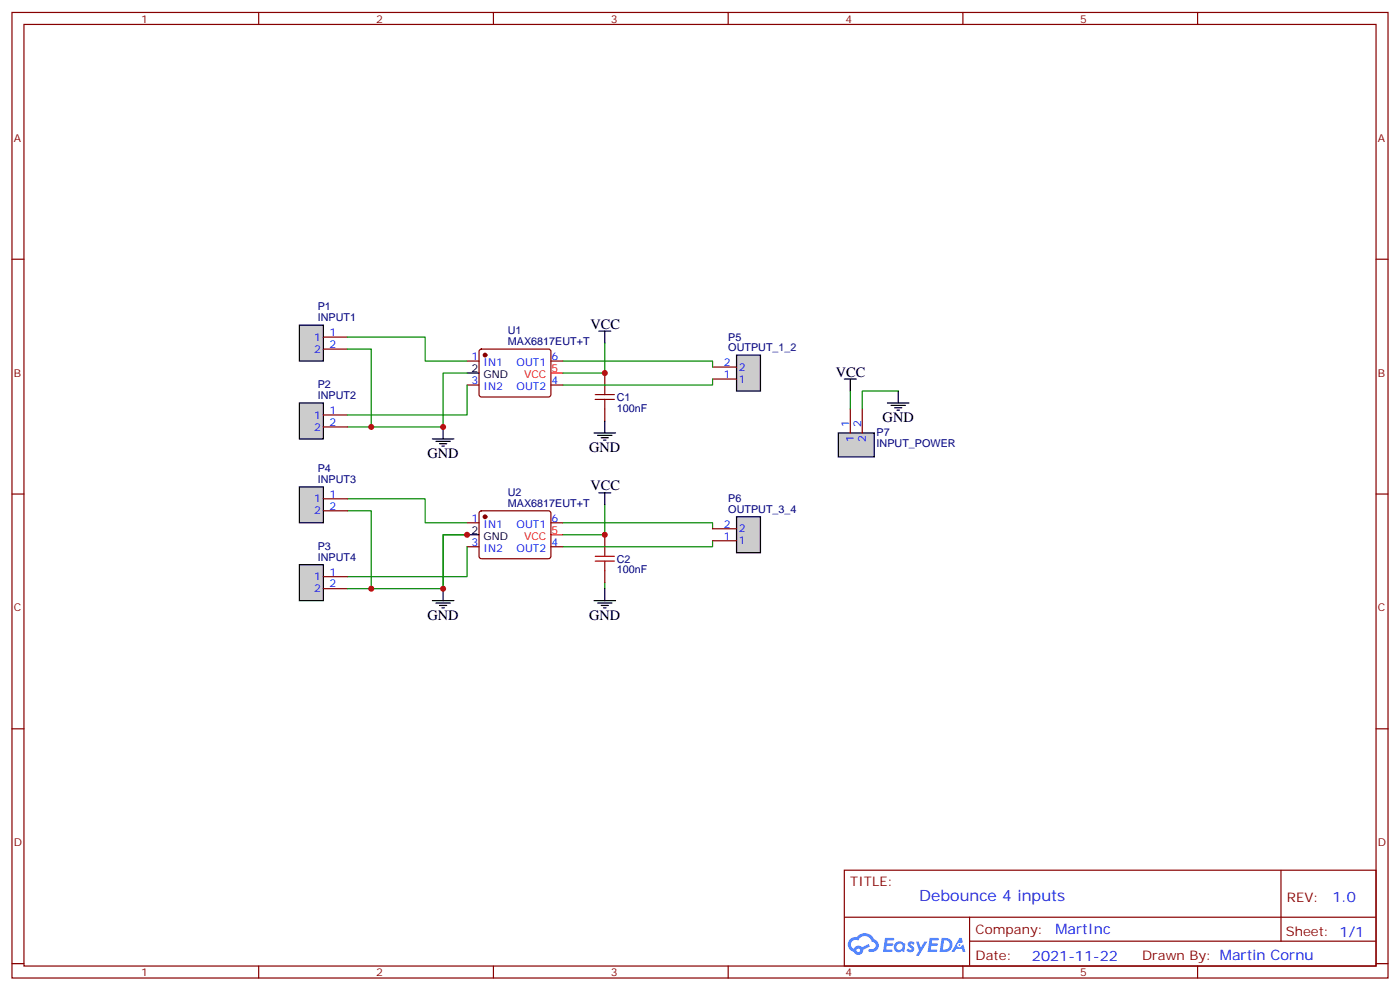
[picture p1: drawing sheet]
<svg xmlns="http://www.w3.org/2000/svg" width="412mm" height="292mm" viewBox="0 0 412 292" stroke-linecap="round" stroke-linejoin="round" font-family="sans-serif">
<g fill="none" stroke="#870000" stroke-width=".35">
<path d="M3.5 3.7h405.4v284.3h-405.4zM7.1 7.2h398.2v277.3h-398.2zM76.2 3.7v3.5M145.3 3.7v3.5M214.5 3.7v3.5M283.6 3.7v3.5M352.8 3.7v3.5M3.5 76.3h3.6M405.3 76.3h3.6M3.5 145.5h3.6M405.3 145.5h3.6M3.5 214.6h3.6"/>
<path d="M405.3 214.6h3.6M248.7 256.3h156.6v28.2h-156.6zM377.3 256.3v20.9M248.7 270.1h156.5M285.6 277.2h119.6M285.6 270.1v14.1M3.5 283.8h3.6M76.2 284.5v3.5M145.3 284.5v3.5M214.5 284.5v3.5M283.6 284.5v3.5M352.8 284.5v3.5"/>
<path d="M405.3 283.8h3.6"/>
</g>
<g fill="#5487ff">
<path d="M267.7 277.4a1.22 1.22 0 0 1 1.7 .3l-.4 .6a.47 .47 0 0 0-.3-.4 .47 .47 0 0 0-.5 .2l.1 .2a1.14 1.14 0 0 1 .8 1.7 1.14 1.14 0 0 1-1.9 0l-.2-.2 .5-.5 .7 .4a.29 .29 0 0 0 .3-.2 .29 .29 0 0 0-.2-.4 1.04 1.04 0 0 1-.6-1.7z"/>
<path d="M260.7 276.2h2.4l.3 .2-.2 .5h-1.8l-.1 .9h1.5l.3 .3-.3 .4h-1.6l-.2 1.1 1.7 .1 .2 .3-.2 .3h-2.6z"/>
<path d="M273.8 276.2h2.4l.3 .2-.1 .5h-1.8l-.2 .9h1.6l.3 .3-.4 .4h-1.6l-.1 1.1 1.7 .1 .2 .3-.2 .3h-2.6z"/>
<path d="M282.6 276.2h.7l.3 1.2-.6 .4a.69 .69 0 0 0-1 .2 .69 .69 0 0 0 .4 1 .69 .69 0 0 0 .9-.6l.5-.3 .6 2.2h-.8l-.2-.9h-1.8l-.5 .9h-.8z"/>
<path d="M269.8 277.3h.8l.6 1.8 1.1-1.8h.9l-2.6 4.2h-.8l.9-1.6z"/>
<path d="M277.4 276.2l-.6 4.1h1.3a2.11 2.11 0 0 0 2.5-2.1 2.11 2.11 0 0 0-2.5-2zM278.1 276.9a1.39 1.39 0 0 1 1.7 1.4 1.39 1.39 0 0 1-1.8 1.3h-.3z"/>
<path d="M263.7 277.8a1.54 1.54 0 0 0-.1 2.2 1.54 1.54 0 0 0 2.2 .1l.6 .2 .3-2.3-.2-.2h-.4a1.49 1.49 0 0 0-2.4 0zM264 278.8a.94 .94 0 0 1 1.8 0 .94 .94 0 0 1-1.8 0z"/>
<path d="M250.4 276.6a2.18 2.18 0 0 0 1.1 3.7 1.44 1.44 0 0 0 1.6 .9 1.44 1.44 0 0 0 1.2-1.5l2-1-.5-.7-1.9 .9a1.47 1.47 0 0 0-2.4 .5 1.39 1.39 0 0 1-.7-2 1.39 1.39 0 0 1 2-.4 2.12 2.12 0 0 1 2.2-1.3 2.12 2.12 0 0 1 1.9 1.7 1.14 1.14 0 0 1 1.1 1.4 1.14 1.14 0 0 1-1.7 .7 .43 .43 0 0 0-.5 .4 .43 .43 0 0 0 .4 .4 1.98 1.98 0 0 0 2.5-1.2 1.98 1.98 0 0 0-1.2-2.5 3.1 3.1 0 0 0-5.3-.7l-.9 .1zM252.3 279.9a.55 .55 0 0 1 1.1 0 .55 .55 0 0 1-1.1 0z"/>
<circle cx="282.6" cy="278.3" r=".26"/>
</g>
<g fill="none" stroke="#870000" stroke-width=".35">
<path d="M137.6 106.3h3.5M137.6 113.4h3.5M141.3 103l.5-.2 20 .1 .5 .6-.1 13-.6 .4-20.1-.1-.4-.6v-12.7zM162.3 106.3h3.5M162.3 113.4h3.5M178.2 109.9v3.5M178.2 120.4v3.6M137.6 154h3.5M141.3 150.6l.5-.2 20 .1 .5 .6-.1 13-.6 .4h-20.1l-.4-.7v-12.7zM162.3 154h3.5M178.2 157.5v3.5M137.6 161h3.5"/>
<path d="M162.3 161h3.5M178.2 168.1v3.5"/>
</g>
<g fill="#870000" stroke="#870000" stroke-width=".35">
<circle cx="142.9" cy="104.6" r=".53"/>
<circle cx="142.9" cy="152.2" r=".53"/>
</g>
<path d="M137.6 109.9h3.5M137.6 157.5h3.5" fill="none" stroke="#000" stroke-width=".35"/>
<path d="M162.3 109.9h3.5M162.3 157.5h3.5" fill="none" stroke="#f00" stroke-width=".35"/>
<path d="M137.6 109.9h-7.1v15.8h-28.2M178.2 101v8.9h-12.4M137.6 157.5h-7.1v15.9M178.2 148.7v8.8h-12.4M178.2 171.6v1.8" fill="none" stroke="#008700" stroke-width=".35"/>
<path d="M175.3 117.6h5.7M175.3 116.2h5.7M178.2 113.4v2.8M178.2 117.6v2.8M175.3 165.2h5.7M175.3 163.8h5.7M178.2 161v2.8M178.2 165.2v2.9" fill="none" stroke="#a10000" stroke-width=".35"/>
<path d="M88.2 95.7h7v10.6h-7z" fill="#ccc" stroke="#000" stroke-width=".35"/>
<path d="M95.2 99.3h7.1M95.2 102.8h7.1" fill="none" stroke="#870000" stroke-width=".35"/>
<path d="M88.2 118.7h7v10.6h-7z" fill="#ccc" stroke="#000" stroke-width=".35"/>
<path d="M95.2 122.2h7.1M95.2 125.7h7.1" fill="none" stroke="#870000" stroke-width=".35"/>
<path d="M102.3 99.3h22.9v7h12.4M102.3 102.8h7.1v22.9M137.6 113.4v8.8h-35.3M102.3 150.4h7.1v23M102.3 146.9h22.9v7.1h12.4M137.6 161v8.8h-35.3" fill="none" stroke="#008700" stroke-width=".35"/>
<path d="M88.2 166.3h7v10.6h-7z" fill="#ccc" stroke="#000" stroke-width=".35"/>
<path d="M95.2 169.8h7.1M95.2 173.4h7.1" fill="none" stroke="#870000" stroke-width=".35"/>
<path d="M88.2 143.4h7v10.6h-7z" fill="#ccc" stroke="#000" stroke-width=".35"/>
<path d="M95.2 146.9h7.1M95.2 150.4h7.1" fill="none" stroke="#870000" stroke-width=".35"/>
<path d="M137.6 157.5h-7.1v15.9h-28.2" fill="none" stroke="#008700" stroke-width=".35"/>
<path d="M217 104.6h7v10.5h-7z" fill="#ccc" stroke="#000" stroke-width=".35"/>
<path d="M209.9 111.6h7.1M209.9 108.1h7.1" fill="none" stroke="#870000" stroke-width=".35"/>
<path d="M165.8 106.3h44.1v1.8M209.9 111.6v1.8h-44.1M165.8 154h44.1v1.7M209.9 159.2v1.8h-44.1" fill="none" stroke="#008700" stroke-width=".35"/>
<path d="M217 152.2h7v10.6h-7z" fill="#ccc" stroke="#000" stroke-width=".35"/>
<path d="M209.9 159.2h7.1M209.9 155.7h7.1" fill="none" stroke="#870000" stroke-width=".35"/>
<path d="M246.9 127.5h10.6v7h-10.6z" fill="#ccc" stroke="#000" stroke-width=".35"/>
<path d="M250.5 120.4v7.1M254 120.4v7.1" fill="none" stroke="#870000" stroke-width=".35"/>
<path d="M250.5 115.1v5.3M264.6 115.1h-10.6v5.3" fill="none" stroke="#008700" stroke-width=".35"/>
<g fill="none" stroke="#000" stroke-width=".35">
<path d="M176.4 97.5h3.5M178.2 97.5v3.5M248.7 111.6h3.5M250.5 111.6v3.5M261.4 118.7h6.4M262.5 119.4h4.2M264.6 115.1v3.6M127.4 129.3h6.3M128.4 130h4.2M129.5 130.7h2.1M130.2 131.4h.7M130.5 125.7v3.6"/>
<path d="M175 127.5h6.3M176 128.2h4.3M177.1 128.9h2.1M177.8 129.6h.7M178.2 124v3.5M263.5 120.1h2.1M264.2 120.8h.7M176.4 145.1h3.5M178.2 145.1v3.6M127.4 176.9h6.3M128.4 177.6h4.2M129.5 178.3h2.1"/>
<path d="M130.2 179h.7M130.5 173.4v3.5M175 176.9h6.3M176 177.6h4.3M177.1 178.3h2.1M177.8 179h.7M178.2 173.4v3.5"/>
</g>
<g fill="#c00">
<circle cx="178.2" cy="157.5" r=".88"/>
<circle cx="109.4" cy="125.7" r=".88"/>
<circle cx="109.4" cy="173.4" r=".88"/>
<circle cx="137.6" cy="157.5" r=".88"/>
<circle cx="130.5" cy="173.4" r=".88"/>
<circle cx="178.2" cy="109.9" r=".88"/>
<circle cx="130.5" cy="125.7" r=".88"/>
</g>
<text font-size="4.6" fill="#00f" x="270.8" y="265.3">Debounce 4 inputs</text>
<g font-size="4.2">
<text x="173.9" y="96.8">VCC</text>
<text x="246.2" y="110.9">VCC</text>
<text x="260" y="124.3">GND</text>
<text x="125.9" y="134.9">GND</text>
<text x="173.6" y="133.1">GND</text>
<text x="173.9" y="144.4">VCC</text>
<text x="125.9" y="182.5">GND</text>
<text x="173.6" y="182.5">GND</text>
</g>
<g font-size="4.2" fill="#00f">
<text x="392.5" y="265.5">1.0</text>
<text x="310.9" y="275.1">MartInc</text>
<text x="304" y="282.9">2021-11-22</text>
</g>
<g font-size="3.9" fill="#800">
<text x="250.5" y="260.8">TITLE:</text>
<text x="379.1" y="265.5">REV:</text>
<text x="287.4" y="275">Company:</text>
<text x="378.7" y="275.7">Sheet: 1/1</text>
<text x="287.4" y="282.7">Date:</text>
<text x="336.4" y="282.8">Drawn By: Martin Cornu</text>
</g>
<g font-size="3.2" fill="#800">
<text x="41.6" y="6.7">1</text>
<text x="110.8" y="6.7">2</text>
<text x="179.9" y="6.7">3</text>
<text x="249.1" y="6.7">4</text>
<text x="318.2" y="6.7">5</text>
<text x="4.1" y="41.8">A</text>
<text x="405.9" y="41.8">A</text>
<text x="4.1" y="110.9">B</text>
<text x="405.9" y="110.9">B</text>
<text x="4.1" y="180.1">C</text>
<text x="405.9" y="180.1">C</text>
<text x="4.1" y="249.2">D</text>
<text x="405.9" y="249.2">D</text>
<text x="41.6" y="287.5">1</text>
<text x="110.8" y="287.5">2</text>
<text x="179.9" y="287.5">3</text>
<text x="249.1" y="287.5">4</text>
<text x="318.2" y="287.5">5</text>
</g>
<g font-size="3.2" fill="#000080">
<text x="93.6" y="94.5">INPUT1</text>
<text x="93.6" y="91.3">P1</text>
<text x="149.6" y="101.6">MAX6817EUT+T</text>
<text x="149.6" y="98.4">U1</text>
<text x="214.5" y="100.3">P5</text>
<text x="214.5" y="103.5">OUTPUT_1_2</text>
<text x="93.6" y="117.4">INPUT2</text>
<text x="93.6" y="114.3">P2</text>
<text x="181.7" y="118.1">C1</text>
<text x="181.7" y="121.2">100nF</text>
<text x="258.2" y="131.5">INPUT_POWER</text>
<text x="258.2" y="128.3">P7</text>
<text x="93.6" y="142.1">INPUT3</text>
<text x="93.6" y="139">P4</text>
<text x="149.6" y="149.2">MAX6817EUT+T</text>
<text x="149.6" y="146">U2</text>
<text x="214.5" y="148">P6</text>
<text x="214.5" y="151.1">OUTPUT_3_4</text>
<text x="93.6" y="161.9">P3</text>
<text x="93.6" y="165.1">INPUT4</text>
<text x="181.7" y="165.7">C2</text>
<text x="181.7" y="168.9">100nF</text>
</g>
<g font-size="3.2" fill="#00f">
<text x="92.5" y="100.3">1</text>
<text x="97" y="98.9">1</text>
<text x="92.5" y="103.9">2</text>
<text x="97" y="102.4">2</text>
<text x="138.9" y="106">1</text>
<text x="142.4" y="107.7">IN1</text>
<text x="152.2" y="107.7">OUT1</text>
<text x="162.5" y="106">6</text>
<text x="213.2" y="107.7">2</text>
<text x="138.9" y="113">3</text>
<text x="162.5" y="113">4</text>
<text x="213.2" y="111.3">1</text>
<text x="217.7" y="112.7">1</text>
<text x="217.7" y="109.1">2</text>
<text x="142.4" y="114.8">IN2</text>
<text x="152.2" y="114.8">OUT2</text>
<text x="92.5" y="123.3">1</text>
<text x="97" y="121.8">1</text>
<text x="97" y="125.4">2</text>
<text x="250.1" y="125.7" transform="rotate(-90 250.1 125.7)">1</text>
<text x="253.6" y="125.7" transform="rotate(-90 253.6 125.7)">2</text>
<text x="92.5" y="126.8">2</text>
<text x="251.5" y="130.2" transform="rotate(-90 251.5 130.2)">1</text>
<text x="255.1" y="130.2" transform="rotate(-90 255.1 130.2)">2</text>
<text x="92.5" y="148">1</text>
<text x="97" y="146.5">1</text>
<text x="92.5" y="151.5">2</text>
<text x="97" y="150.1">2</text>
<text x="138.9" y="153.6">1</text>
<text x="142.4" y="155.4">IN1</text>
<text x="152.2" y="155.4">OUT1</text>
<text x="162.5" y="153.6">6</text>
<text x="213.2" y="155.4">2</text>
<text x="138.9" y="160.7">3</text>
<text x="162.5" y="160.7">4</text>
<text x="213.2" y="158.9">1</text>
<text x="217.7" y="160.3">1</text>
<text x="217.7" y="156.8">2</text>
<text x="142.4" y="162.4">IN2</text>
<text x="152.2" y="162.4">OUT2</text>
<text x="92.5" y="170.9">1</text>
<text x="97" y="169.5">1</text>
<text x="97" y="173">2</text>
<text x="92.5" y="174.4">2</text>
</g>
<g font-size="3.2">
<text x="138.9" y="109.5">2</text>
<text x="142.4" y="111.3">GND</text>
<text x="138.9" y="157.1">2</text>
<text x="142.4" y="158.9">GND</text>
</g>
<g font-size="3.2" fill="#f00">
<text x="154.4" y="111.3">VCC</text>
<text x="162.5" y="109.5">5</text>
<text x="154.4" y="158.9">VCC</text>
<text x="162.5" y="157.1">5</text>
</g>
</svg>
